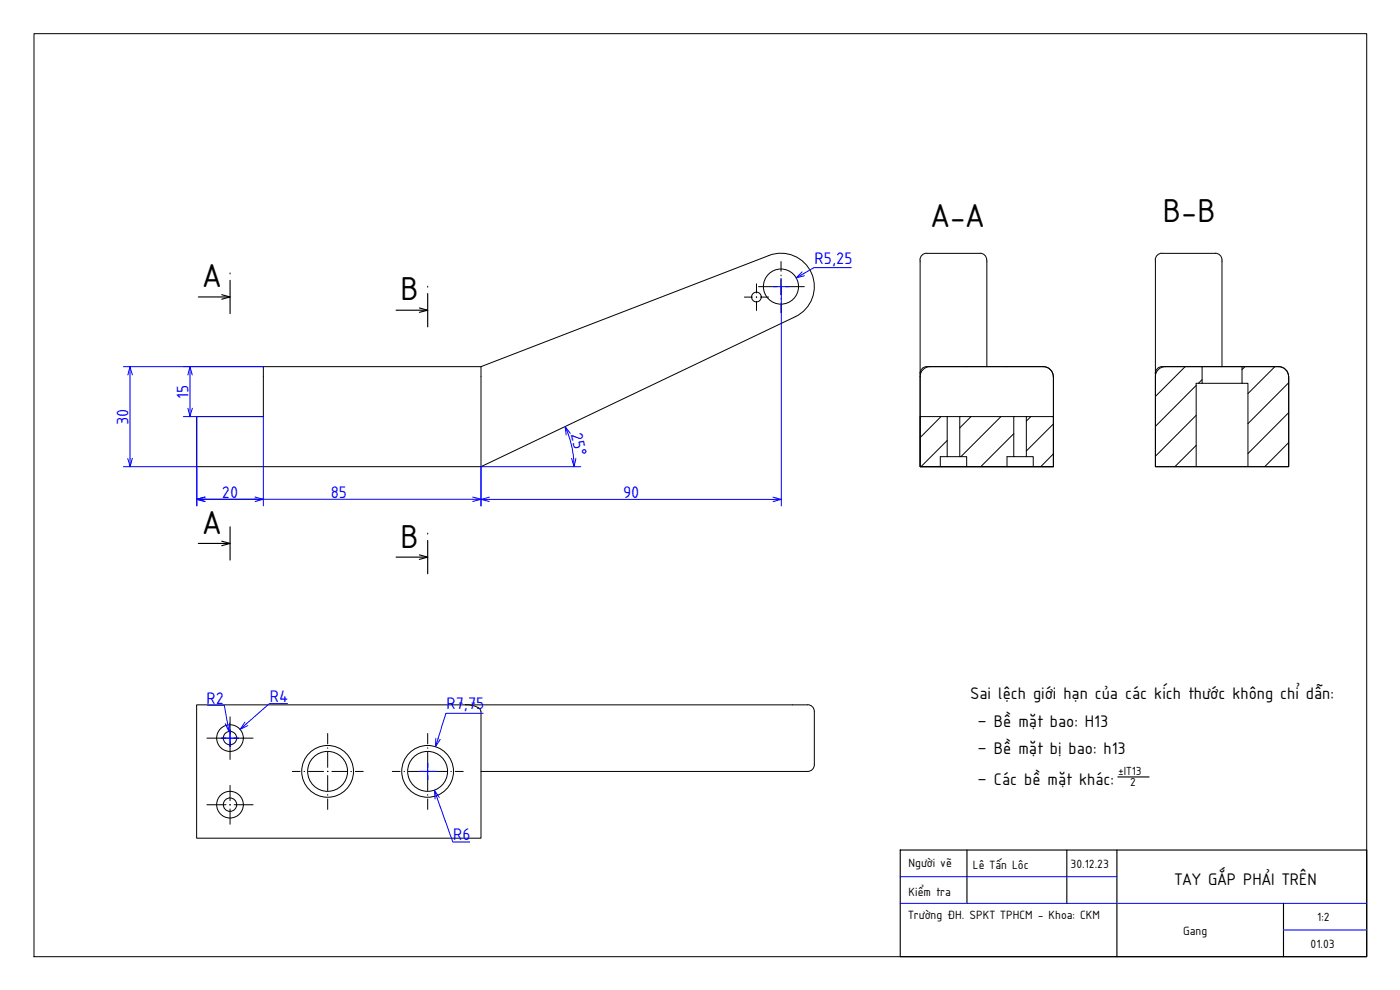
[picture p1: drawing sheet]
<svg xmlns="http://www.w3.org/2000/svg" width="420mm" height="297mm" viewBox="0 0 420 297" stroke-linecap="round" stroke-linejoin="round" font-family="sans-serif">
<!-- layer: NetDam -->
<g fill="none" stroke="#000" stroke-width=".3">
<path d="M10.2 10.1h400v276.9h-400zM276.1 78a2.01 2.01 0 0 1 2-2h16a1.94 1.94 0 0 1 2 2M276.1 78v62h40v-15M296.2 78v32M346.7 78a2.01 2.01 0 0 1 2-2h16a1.94 1.94 0 0 1 2 2M346.8 78v62h40v-27v27h-12.3v-25h-1.8v-5h11.1h-35.1a2.08 2.08 0 0 0-2 2.1M366.7 78v32M238.7 95l-94.3 45M238.7 95a10 10 0 0 0 4.9-13 10 10 0 0 0-12.8-5.4l-86.4 33.4M279.1 110a2.98 2.98 0 0 0-3 3v27h40v-27M313.1 110a2.98 2.98 0 0 1 3 3M313.1 110h-35a2.08 2.08 0 0 0-2 2.1"/>
<path d="M349.7 110a2.98 2.98 0 0 0-2.9 3v27h12.2M360.8 115h-1.8v25h15.5M372.7 110h-11.9v5h11.9M383.7 110a2.98 2.98 0 0 1 3 3M59 125h20v-15h65.4v30h-85.4zM284.3 137h-2.1v3h7.9M284.3 125h-8.2v15h6.1M288 125h-3.7v12h3.7M304.2 137h-2v3h7.9M304.2 125h-16.2v12h2.1v3h12.1M308 125h8.1v15h-6v-3h-2.1zM308 125h-3.8v12h3.8"/>
<path d="M139.7 211.4l2.6 .4a2.53 2.53 0 0 1 2 1.7M242.4 211.4a2.01 2.01 0 0 1 2 2.1v16M242.4 211.5h-183.4v40h85.4v-38M244.4 229.5a2.01 2.01 0 0 1-2 2h-98"/>
<circle cx="227" cy="89.1" r="1.46"/>
<circle cx="234.4" cy="86" r="5.3"/>
<circle cx="69" cy="221.5" r="4"/>
<circle cx="69" cy="221.5" r="2.01"/>
<circle cx="98.3" cy="231.4" r="7.8"/>
<circle cx="98.3" cy="231.4" r="6"/>
<circle cx="128.3" cy="231.4" r="7.8"/>
<circle cx="128.3" cy="231.4" r="6"/>
<circle cx="69" cy="241.4" r="4"/>
<circle cx="69" cy="241.4" r="2.01"/>
</g>
<!-- layer: DuongTam -->
<g fill="none" stroke="#000" stroke-width=".3">
<path d="M234.4 78.5v2.9M69 82.2h.1M128.4 86.2h.1M223.4 89.1h2.4M226.9 89.1h.2M227 85.2v2.7M227 89.1v.2M227 90.4v2.8M227.6 86h5.7M228.3 89.1h2.4M234.4 82.5v.2M234.4 83.9v4.5"/>
<path d="M234.4 89.6v.2M234.4 90.9v2.9M234.4 86h.2M235.7 86h5.7M355.7 110l-8.9 8.9M359 115.6l-12.2 12.3M360.8 113.9l-1.1 1.1M373.6 110l-.9 .9M382.6 110l-8.1 8.1M386.8 114.8l-12.3 12.3M282.4 125l-6.3 6.3M284.3 132.2l-7.9 7.8"/>
<path d="M291.4 125l-3.4 3.4M300.4 125l-12 12M304.2 130.1l-9.9 9.9M309.4 125l-1.4 1.4M316.1 127.2l-8.1 8.1M316.1 136.2l-3.8 3.8M359 124.6l-12.2 12.3M359 133.6l-6.4 6.4M386.8 123.8l-12.3 12.3M386.8 132.8l-7.2 7.2M128.4 160.3h.1M69 215.1v5.1"/>
<path d="M62.1 221.5h5.7M68.9 221.5h.2M69 221.4v.2M69 222.7v5.2M69 235.7v4.5M70.3 221.5h5.6M87.7 231.5h2.4M91.2 231.5h.2M92.6 231.5h4.5M98.3 231.5h.2M98.3 220.1v3.1M98.3 224.4v.1"/>
<path d="M98.3 225.7v4.5M98.3 231.4v.1M98.3 232.7v4.6M98.3 238.4v.2M98.3 239.7v3.2M99.6 231.5h4.5M105.3 231.5h.2M106.6 231.5h2.4M117.7 231.5h2.4M121.2 231.5h.2M122.6 231.5h4.5M128.3 231.5h.1"/>
<path d="M128.4 220.1v3.1M128.4 224.4v.1M128.4 225.7v4.5M128.4 231.4v.1M128.4 232.7v4.6M128.4 238.4v.2M128.4 239.7v3.2M129.6 231.5h4.6M135.3 231.5h.2M136.6 231.5h2.4M62.1 241.5h5.7M68.9 241.5h.2"/>
<path d="M69 241.4v.2M69 242.7v4.6M70.3 241.5h5.6"/>
</g>
<!-- layer: NetDam -->
<path d="M69 84.1v10M128.4 88.1v10M69 158.1v9.9M128.4 162.2v10M335.5 233.1h9.3M270.2 255h140v32h-140zM290.2 255v16M320.2 255v16M335.2 255v32M385.2 271v16" fill="none" stroke="#000" stroke-width=".34"/>
<!-- layer: Netmanh -->
<g fill="none" stroke="#00f" stroke-width=".3">
<path d="M231.9 86h5M234.4 83.5v5M234.5 86v65.8M255.5 80.3h-11.2l-3.2 1.9M37 110h42M39 112.5v25M57 112.5v10M55 125h24v26.8M59.1 125v26.8M170.5 130.3l1.2 3.9 .4 3.3M37 140h22.1M61.6 149.8h80.3"/>
<path d="M146.9 149.8h85.1M174.3 140h-29.9v11.8M62.3 211.6h5l1 5.4M69 219v5M86.3 211.1h-5.4l-7 6.1M145 214h-11.2l-2.4 7.7M66.5 221.5h5M125.9 231.5h5M128.4 229v5M131.2 239.5l4.7 13.1h5M270.2 271h140M270.2 263h65"/>
<path d="M385.2 279h25"/>
</g>
<!-- layer: 0 -->
<path d="M59.5 89.1h9.5M66.5 88.4l2.5 .7-2.5 .7M118.9 93.1h9.5M125.9 92.4l2.5 .7-2.5 .6M59.5 163.1h9.5M66.5 162.4l2.5 .7-2.5 .6M118.9 167.2h9.5M125.9 166.5l2.5 .7-2.5 .6" fill="none" stroke="#000" stroke-width=".34"/>
<g fill="none" stroke="#00f" stroke-width=".3">
<path d="M240.7 81.6l-1.8 1.8 2.5-.7M241.1 82.2l-2.2 1.2M38.4 112.5l.6-2.5 .7 2.5M39 110v2.5M56.4 112.5l.6-2.5 .7 2.5M57 110v2.5M38.4 137.5l.6 2.5 .7-2.5M39 137.5v2.5M56.4 122.5l.6 2.5 .7-2.5M57 122.5v2.5M169.6 128l1 2.3M171.2 130l-1.6-2 .3 2.5"/>
<path d="M172.2 137.5l.1 2.5M172.8 137.5l-.5 2.5-.8-2.5M59.1 149.8h2.5M61.6 149.1l-2.5 .7 2.5 .7M76.5 149.1l2.5 .7-2.5 .7M76.5 149.8h2.5M141.9 149.1l2.5 .7-2.5 .7M141.9 149.8h5M146.9 149.2l-2.5 .6 2.5 .7M232 149.2l2.5 .6-2.5 .7M232 149.8h2.5M68.3 217l.4 2.5"/>
<path d="M68.9 216.9l-.2 2.6-1.1-2.3M73.5 216.7l-1.4 2.1 2.3-1.1M73.9 217.2l-1.8 1.6M130.4 237.1l.8 2.4M130.8 221.5l-.1 2.6 1.4-2.2M131.4 221.7l-.7 2.4M131.8 239.3l-1.4-2.2 .2 2.6"/>
</g>
<g font-size="10.7">
<text x="279.5" y="68.1">A-A</text>
<text x="349" y="66.5">B-B</text>
<text x="60.9" y="86.2">A</text>
<text x="120.2" y="90.2">B</text>
<text x="60.9" y="160.1">A</text>
<text x="120.2" y="164.3">B</text>
</g>
<g font-size="5.4" fill="#00f">
<text x="244.5" y="79.1">R5,25</text>
<text x="56.6" y="119.6" transform="rotate(-90 56.6 119.6)">15</text>
<text x="38.5" y="127.5" transform="rotate(-90 38.5 127.5)">30</text>
<text x="171.3" y="130.3" transform="rotate(77 171.3 130.3)">25°</text>
<text x="66.6" y="149.3">20</text>
<text x="99.3" y="149.3">85</text>
<text x="187" y="149.3">90</text>
<text x="61.9" y="211.1">R2</text>
<text x="81" y="210.6">R4</text>
<text x="134" y="212.8">R7,75</text>
<text x="136" y="252.2">R6</text>
</g>
<g font-size="5.4">
<text x="291.1" y="209.7">Sai lệch giới hạn của các kích thước không chỉ dẫn:</text>
<text x="293.4" y="218.2">– Bề mặt bao: H13</text>
<text x="293.4" y="226.2">– Bề mặt bị bao: h13</text>
<text x="293.4" y="235.5">– Các bề mặt khác:</text>
<text x="352.5" y="265.5">TAY GẮP PHẢI TRÊN</text>
</g>
<g font-size="3.9">
<text x="272.7" y="260.1">Người vẽ</text>
<text x="292" y="260.8">Lê Tấn Lôc</text>
<text x="321.3" y="260.3">30.12.23</text>
<text x="272.7" y="268.7">Kiểm tra</text>
<text x="272.5" y="275.8">Trường ĐH. SPKT TPHCM - Khoa: CKM</text>
<text x="355" y="280.6">Gang</text>
<text x="395.3" y="276.3">1:2</text>
<text x="393.3" y="284.3">01.03</text>
</g>
<g font-size="3.8">
<text x="335.5" y="232.6">±IT13</text>
<text x="339.2" y="236">2</text>
</g>
</svg>
